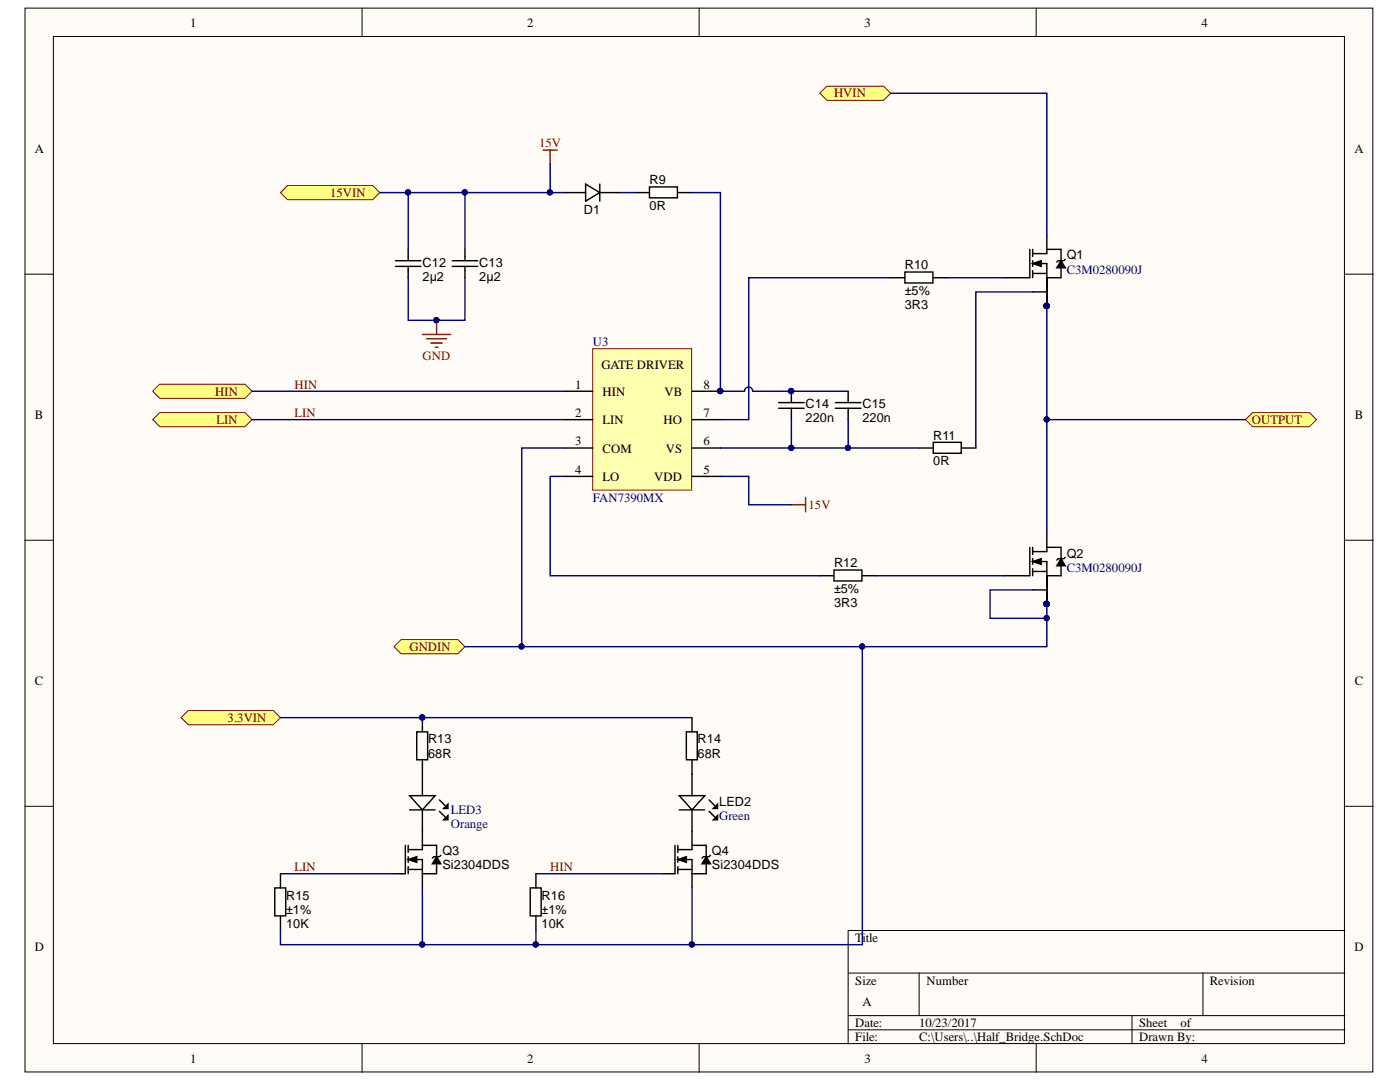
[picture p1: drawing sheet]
<svg xmlns="http://www.w3.org/2000/svg" width="279mm" height="216mm" viewBox="0 0 279 216" stroke-linecap="round" stroke-linejoin="round" font-family="sans-serif">
<g fill="#fffcf8" stroke="#000" stroke-width=".2">
<path d="M5 1.6h269v212.3h-269z"/>
<path d="M10.7 7.3h257.6v200.9h-257.6z"/>
</g>
<g fill="none" stroke="#000" stroke-width=".2">
<path d="M72.3 1.6v5.7M139.5 1.6v5.7M206.8 1.6v5.7M5 54.7h5.7M268.4 54.7h5.7M5 107.8h5.7M268.4 107.8h5.7M5 160.9h5.7M268.4 160.9h5.7M169.3 194.2h99.1M183.4 194.2v8.5M240.1 194.2v8.5"/>
<path d="M268.4 185.7h-99.1v22.6M72.3 208.3v5.7M139.5 208.3v5.7M169.3 202.7h99.1M169.3 205.5h99.1M206.8 208.3v5.7M225.9 202.7v5.6"/>
</g>
<path d="M118.3 69.6h19.7v28.2h-19.7z" fill="#ffffb0" stroke="#800000" stroke-width=".2"/>
<g fill="none" stroke="#000" stroke-width=".28">
<path d="M112.6 38.4h4.3M116.9 36.7l2.8 1.7-2.8 1.7zM119.7 38.4h4.2M119.7 36.7v3.4M205.5 49.8v5.6h-5.1M206.1 52.6l1.7-.6v1.2zM206.1 52.6h2.8v2.8M206.1 54.6h2.8M206.1 49.8v1.4M206.1 52v1.2M206.1 54v1.4M206.1 58.2h2.8"/>
<path d="M208.9 46.9v3.7h-2.8M208.9 49.8h2.9v2.2M211.8 52l.8 1.4h-1.7zM212.6 51.7l-.3 .3h-1.1l-.3 .3M112.6 78.1h5.7M138.1 78.1h5.7M157.9 78.1v2.2M112.6 83.7h5.7M112.6 89.4h5.7M112.6 95.1h5.7M138.1 83.7h5.7M138.1 89.4h5.7"/>
<path d="M138.1 95.1h5.7M155.4 81.5h5.1M155.4 80.3h5.1M157.9 81.5v2.2M205.5 109.2v5.7h-5.1M206.1 112l1.7-.5v1.1zM206.1 112h2.8v2.9M206.1 109.2v1.4M206.1 111.5v1.1M206.1 113.5v1.4M206.1 114h2.8M206.1 117.7h2.8"/>
<path d="M208.9 106.4v3.7h-2.8M208.9 109.2h2.9v2.3M211.8 111.5l.8 1.4h-1.7zM212.6 111.2l-.3 .3h-1.1l-.3 .3"/>
</g>
<g fill="#000080" stroke="#000080" stroke-width=".2">
<circle cx="143.7" cy="78" r=".52"/>
<circle cx="157.9" cy="78" r=".52"/>
</g>
<path d="M206.1 52.6l1.7-.6v1.2zM211.8 52l.8 1.4h-1.7zM206.1 112l1.7-.5v1.1zM211.8 111.5l.8 1.4h-1.7z" fill="#000"/>
<path d="M160.8 99.3v2.8M157.9 100.7h2.9" fill="none" stroke="#800000" stroke-width=".28"/>
<g fill="#ffff80" stroke="#800000" stroke-width=".2">
<path d="M163.6 18.6l1.4-1.4h11.3l1.5 1.4-1.5 1.4h-11.3z" fill-rule="evenodd"/>
<path d="M248.6 83.7l1.4-1.4h11.3l1.4 1.4-1.4 1.4h-11.3z" fill-rule="evenodd"/>
<path d="M78.6 129l1.4-1.4h11.4l1.4 1.4-1.4 1.5h-11.4z" fill-rule="evenodd"/>
<path d="M56 38.4l1.4-1.4h17l1.4 1.4-1.4 1.4h-17z" fill-rule="evenodd"/>
</g>
<path d="M163.6 114.9h2.8M172.1 114.9h2.8" fill="none" stroke="#000" stroke-width=".28"/>
<path d="M166.4 113.7h5.6v2.2h-5.6z" fill="#fff" stroke="#000" stroke-width=".28"/>
<path d="M177.8 55.4h2.8M186.3 55.4h2.8" fill="none" stroke="#000" stroke-width=".28"/>
<path d="M180.6 54.3h5.6v2.2h-5.6z" fill="#fff" stroke="#000" stroke-width=".28"/>
<path d="M183.4 89.4h2.9M191.9 89.4h2.9" fill="none" stroke="#000" stroke-width=".28"/>
<path d="M186.3 88.3h5.5v2.1h-5.5z" fill="#fff" stroke="#000" stroke-width=".28"/>
<path d="M126.8 38.4h2.8M135.3 38.4h2.8" fill="none" stroke="#000" stroke-width=".28"/>
<path d="M129.6 37.3h5.6v2.2h-5.6z" fill="#fff" stroke="#000" stroke-width=".28"/>
<path d="M108.4 29.9h2.8M109.8 29.9v2.9M84.3 66.7h5.7M85.1 67.6h4M86 68.4h2.3M86.8 69.3h.6M87.1 63.9v2.8" fill="none" stroke="#800000" stroke-width=".28"/>
<path d="M78.9 53.2h5.1M78.9 52h5.1M81.5 49.8v2.2M81.5 53.2v2.2M90.2 53.2h5.1M90.2 52h5.1M92.8 49.8v2.2M92.8 53.2v2.2" fill="none" stroke="#000" stroke-width=".28"/>
<circle cx="87.1" cy="63.9" r=".52" fill="#000080" stroke="#000080" stroke-width=".2"/>
<g fill="#ffff80" stroke="#800000" stroke-width=".2">
<path d="M30.5 78.1l1.4-1.4h17l1.4 1.4-1.4 1.4h-17z" fill-rule="evenodd"/>
<path d="M30.5 83.7l1.4-1.4h17l1.4 1.4-1.4 1.4h-17z" fill-rule="evenodd"/>
</g>
<g fill="none" stroke="#000" stroke-width=".28">
<path d="M81.7 158.8h5.1l-2.5 2.8zM83.2 146h2.1v5.6h-2.1zM84.3 143.2v2.8M84.3 151.7v7.1M87.7 159.6l1.1 1.2M135.6 158.8h5.1l-2.6 2.8zM137 146h2.2v5.6h-2.2zM138.1 143.2v2.8M138.1 151.7v7.1M141.5 159.6l1.1 1.2M80.9 168.7v5.6h-2.3M81.5 171.5l1.7-.6v1.2z"/>
<path d="M81.5 171.5h2.8v5.7M81.5 173.5h2.8M81.5 168.7v1.4M81.5 170.9v1.2M81.5 172.9v1.4M81.7 161.6h5.1M84.3 161.6v7.9h-2.8M84.3 168.7h2.8v2.2M87.1 170.9l.9 1.5h-1.7zM87.1 172.4v1.9h-2.8M87.7 161.9l1.1 1.1M88 170.7l-.3 .2h-1.1l-.3 .3"/>
<path d="M88.5 163.6l.9-.9v.9zM88.5 161.3l.9-.8v.8zM134.7 168.7v5.6h-2.3M135.3 171.5l1.7-.6v1.2zM135.3 171.5h2.8v5.7M135.3 173.5h2.8M135.3 168.7v1.4M135.3 170.9v1.2M135.3 172.9v1.4M135.6 161.6h5.1M138.1 161.6v7.9h-2.8M138.1 168.7h2.8v2.2"/>
<path d="M140.9 170.9l.9 1.5h-1.7zM140.9 172.4v1.9h-2.8M141.5 161.9l1.1 1.1M141.8 170.7l-.3 .2h-1.1l-.3 .3M142.4 163.6l.8-.9v.9zM142.4 161.3l.8-.8v.8z"/>
</g>
<path d="M81.5 171.5l1.7-.6v1.2zM87.1 170.9l.9 1.5h-1.7zM88.5 163.6l.9-.9v.9zM88.5 161.3l.9-.8v.8zM135.3 171.5l1.7-.6v1.2zM140.9 170.9l.9 1.5h-1.7zM142.4 163.6l.8-.9v.9zM142.4 161.3l.8-.8v.8z" fill="#000"/>
<circle cx="84.3" cy="143.2" r=".52" fill="#000080" stroke="#000080" stroke-width=".2"/>
<path d="M36.1 143.2l1.5-1.4h17l1.4 1.4-1.4 1.4h-17z" fill-rule="evenodd" fill="#ffff80" stroke="#800000" stroke-width=".2"/>
<path d="M169.3 78.1v2.2M166.7 81.5h5.1M166.7 80.3h5.1M169.3 81.5v2.2M54.8 177.2h2.2v5.6h-2.2zM56 174.3v2.9M105.8 177.2h2.2v5.6h-2.2zM107 174.3v2.9M56 182.8v2.9M107 182.8v2.9" fill="none" stroke="#000" stroke-width=".28"/>
<g fill="none" stroke="#000080" stroke-width=".28">
<path d="M177.8 18.6h31.1v28.3M75.8 38.4h36.8M81.5 38.4v11.4M92.8 38.4v11.4M109.8 32.8v5.6M123.9 38.4h2.9M138.1 38.4h5.7v39.7h4.8a.81 .81 0 0 1 .8-.9 .81 .81 0 0 1 .8 .9M81.5 55.4v8.5h11.3v-8.5M177.8 55.4h-28.4v28.3h-5.6M189.1 55.4h11.3M206.1 58.2h-11.3v31.2M50.3 78.1h62.3"/>
<path d="M150.3 78.1h19M208.9 61.1v45.3M50.3 83.7h62.3M112.6 95.1h-2.8v19.8h53.8M112.6 89.4h-8.5v39.6h104.8v-8.5M143.8 95.1h5.6v5.6h8.5M157.9 83.7v5.7M169.3 83.7v5.7h-25.5M169.3 89.4h14.1M208.9 83.7h39.7M174.9 114.9h25.5M206.1 117.7h-8.5v5.7h11.3"/>
<path d="M92.8 129h11.3M172.1 129v59.5h-87.8v-11.3M56 143.2h82.1M56 174.3h22.6M107 174.3h25.4M138.1 177.2v11.3M56 185.7v2.8h28.3M107 185.7v2.8"/>
</g>
<g fill="#000080" stroke="#000080" stroke-width=".2">
<circle cx="157.9" cy="89.4" r=".52"/>
<circle cx="169.2" cy="89.4" r=".52"/>
<circle cx="208.9" cy="83.7" r=".52"/>
<circle cx="208.9" cy="123.3" r=".52"/>
<circle cx="104.1" cy="129" r=".52"/>
<circle cx="143.7" cy="78" r=".52"/>
<circle cx="157.9" cy="78" r=".52"/>
<circle cx="109.7" cy="38.4" r=".52"/>
<circle cx="81.4" cy="38.4" r=".52"/>
<circle cx="92.8" cy="38.4" r=".52"/>
<circle cx="87.1" cy="63.9" r=".52"/>
<circle cx="84.3" cy="143.2" r=".52"/>
<circle cx="138.1" cy="188.5" r=".52"/>
<circle cx="172.1" cy="129" r=".52"/>
<circle cx="84.3" cy="188.5" r=".52"/>
<circle cx="106.9" cy="188.5" r=".52"/>
</g>
<text font-size="7.1" fill="#000080" x="209.6" y="59.6">6</text>
<text font-size="6.7" fill="#000080" x="209.6" y="118.9">6</text>
<g font-size="2.5">
<text x="38" y="5.3">1</text>
<text x="105.2" y="5.3">2</text>
<text x="172.5" y="5.3">3</text>
<text x="239.8" y="5.3">4</text>
<text x="6.9" y="30.4">A</text>
<text x="270.3" y="30.4">A</text>
<text x="129.7" y="41.8">0R</text>
<text x="129.7" y="36.8">R9</text>
<text x="116.5" y="42.7">D1</text>
<text x="84.3" y="53.2">C12</text>
<text x="95.7" y="53.2">C13</text>
<text x="180.6" y="53.8">R10</text>
<text x="212.9" y="51.7">Q1</text>
<text x="84.3" y="56.1">2µ2</text>
<text x="95.7" y="56.1">2µ2</text>
<text x="180.6" y="58.8">±5%</text>
<text x="180.6" y="61.7">3R3</text>
<text x="114.8" y="77.5">1</text>
<text x="120" y="73.6">GATE DRIVER</text>
<text x="140.4" y="77.5">8</text>
<text x="6.9" y="83.5">B</text>
<text x="114.8" y="83.2">2</text>
<text x="120.3" y="79">HIN</text>
<text x="132.6" y="79">VB</text>
<text x="140.4" y="83.2">7</text>
<text x="160.8" y="81.5">C14</text>
<text x="172.1" y="81.5">C15</text>
<text x="270.4" y="83.5">B</text>
<text x="114.8" y="88.9">3</text>
<text x="120.3" y="84.6">LIN</text>
<text x="132.4" y="84.6">HO</text>
<text x="140.4" y="88.9">6</text>
<text x="160.8" y="84.3">220n</text>
<text x="172.1" y="84.3">220n</text>
<text x="186.2" y="87.8">R11</text>
<text x="114.8" y="94.5">4</text>
<text x="120.3" y="90.3">COM</text>
<text x="120.3" y="96">LO</text>
<text x="130.6" y="96">VDD</text>
<text x="132.9" y="90.3">VS</text>
<text x="140.4" y="94.5">5</text>
<text x="186.2" y="92.8">0R</text>
<text x="166.4" y="113.2">R12</text>
<text x="212.9" y="111.3">Q2</text>
<text x="166.4" y="118.3">±5%</text>
<text x="166.4" y="121.2">3R3</text>
<text x="6.9" y="136.6">C</text>
<text x="270.4" y="136.6">C</text>
<text x="85.4" y="148.3">R13</text>
<text x="139.2" y="148.3">R14</text>
<text x="85.4" y="151.2">68R</text>
<text x="139.2" y="151.2">68R</text>
<text x="143.5" y="160.8">LED2</text>
<text x="88.3" y="170.7">Q3</text>
<text x="88.3" y="173.5">Si2304DDS</text>
<text x="142.1" y="170.7">Q4</text>
<text x="142.1" y="173.5">Si2304DDS</text>
<text x="57.1" y="179.5">R15</text>
<text x="108.1" y="179.5">R16</text>
<text x="57.1" y="182.3">±1%</text>
<text x="57.1" y="185.2">10K</text>
<text x="108.1" y="182.3">±1%</text>
<text x="108.1" y="185.2">10K</text>
<text x="6.9" y="189.7">D</text>
<text x="170.7" y="187.9">T</text>
<text x="172.1" y="187.9">i</text>
<text x="172.8" y="187.9">tle</text>
<text x="270.3" y="189.7">D</text>
<text x="170.7" y="196.5">Size</text>
<text x="184.9" y="196.5">Number</text>
<text x="241.5" y="196.5">Revision</text>
<text x="172.1" y="200.7">A</text>
<text x="170.7" y="204.9">Date:</text>
<text x="170.7" y="207.7">File:</text>
<text x="183.4" y="204.9">10/23/2017</text>
<text x="183.4" y="207.7">C:\Users\..\Half_Bridge.SchDoc</text>
<text x="227.3" y="204.9">Sheet</text>
<text x="227.3" y="207.7">Drawn By:</text>
<text x="235.6" y="204.9">of</text>
<text x="38" y="212">1</text>
<text x="105.2" y="212">2</text>
<text x="172.5" y="212">3</text>
<text x="239.8" y="212">4</text>
</g>
<g font-size="2.5" fill="#800000">
<text x="166.4" y="19.4">HVIN</text>
<text x="107.6" y="29.4">15V</text>
<text x="65.9" y="39.3">15VIN</text>
<text x="84.3" y="71.9">GND</text>
<text x="58.8" y="77.5">HIN</text>
<text x="43" y="79">HIN</text>
<text x="58.8" y="83.2">LIN</text>
<text x="43.2" y="84.6">LIN</text>
<text x="249.8" y="84.6">OUTPUT</text>
<text x="161.4" y="101.6">15V</text>
<text x="81.7" y="129.9">GNDIN</text>
<text x="45.4" y="144.1">3.3VIN</text>
<text x="58.8" y="173.8">LIN</text>
<text x="109.8" y="173.8">HIN</text>
</g>
<g font-size="2.5" fill="#000080">
<text x="212.9" y="54.6">C3M0280090J</text>
<text x="118.3" y="69">U3</text>
<text x="118.3" y="100.2">FAN7390MX</text>
<text x="212.9" y="114.1">C3M0280090J</text>
<text x="90" y="165.3">Orange</text>
<text x="90" y="162.5">LED3</text>
<text x="143.5" y="163.6">Green</text>
</g>
</svg>
